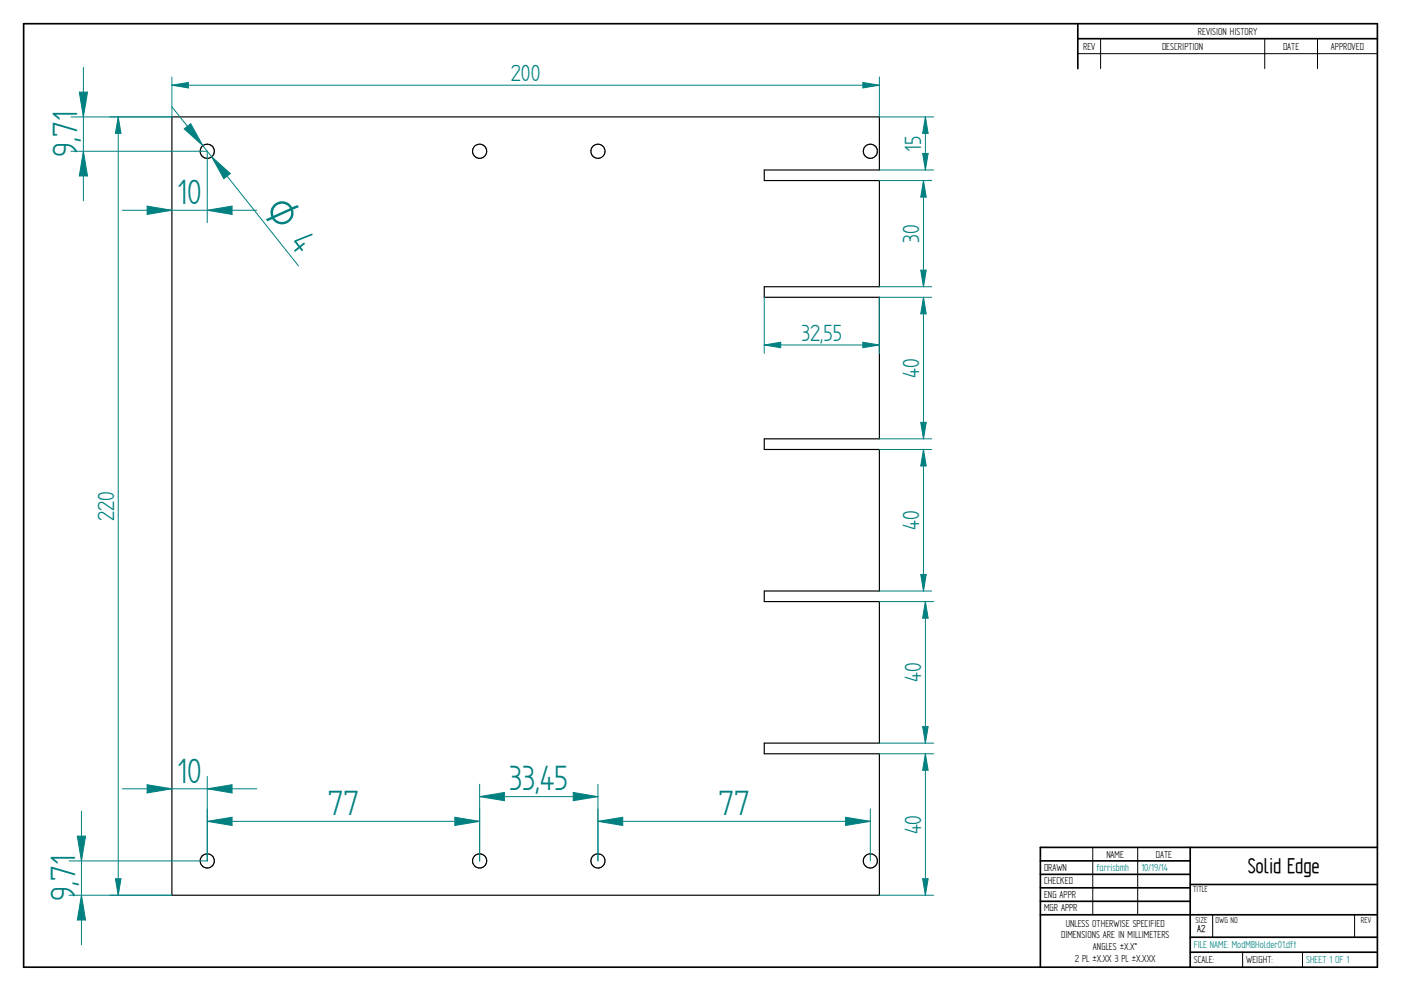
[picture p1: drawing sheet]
<svg xmlns="http://www.w3.org/2000/svg" width="594mm" height="420mm" viewBox="0 0 594 420" stroke-linecap="round" stroke-linejoin="round" font-family="sans-serif">
<g fill="none" stroke="#000" stroke-width=".71">
<path d="M10 10.1h574.1v400h-574.1zM457 10.1v19M457 16.4h127.1M504.7 359.3v50.8M584.1 359.3h-142.9v50.8M441.2 365h63.5M441.2 370.7h63.5M441.2 376.4h63.5M504.7 375h79.4M441.2 382.1h63.5M441.2 387.8h142.9M504.7 397.4h79.4"/>
<path d="M504.7 403.7h79.4"/>
</g>
<path d="M466.7 16.4v12.7M536.3 16.4v12.7M558.7 16.4v12.7M457 22.8h127.1M463.4 359.3v28.5M482.4 359.3v28.5M514.2 387.9v9.5M574.4 387.9v9.5M526.9 403.7v6.4M552.3 403.7v6.4" fill="none" stroke="#000" stroke-width=".42"/>
<g fill="none" stroke="#000" stroke-width=".49">
<path d="M72.9 49.6h300v22.5h-48.8v4.5h48.8v45h-48.8v4.4h48.8v60.1h-48.8v4.5h48.8v60h-48.8v4.5h48.8v60h-48.8v4.5h48.8v60h-300z"/>
<circle cx="87.9" cy="64.1" r="3"/>
<circle cx="203.4" cy="64.1" r="3"/>
<circle cx="253.5" cy="64.1" r="3"/>
<circle cx="369" cy="64.1" r="3"/>
<circle cx="87.9" cy="365" r="3"/>
<circle cx="203.4" cy="365" r="3"/>
<circle cx="253.6" cy="365" r="3"/>
<circle cx="369.1" cy="365" r="3"/>
</g>
<path d="M50.1 49.6l1.2 7h-2.4z" fill="none" stroke="#008080" stroke-width=".42"/>
<path d="M50.1 49.6l1.2 7h-2.4z" fill="#008080"/>
<path d="M48.9 372.6h2.4l-1.2 7z" fill="none" stroke="#008080" stroke-width=".42"/>
<path d="M48.9 372.6h2.4l-1.2 7z" fill="#008080"/>
<path d="M365.9 35l7 1.1-7 1.2zM46.6 49.6h26.3M50.1 49.6v330M46.6 379.6h26.3" fill="none" stroke="#008080" stroke-width=".42"/>
<path d="M365.9 35l7 1.1-7 1.2z" fill="#008080"/>
<path d="M72.9 36.1l7-1.1v2.3z" fill="none" stroke="#008080" stroke-width=".42"/>
<path d="M72.9 36.1l7-1.1v2.3z" fill="#008080"/>
<path d="M72.9 32.6v17M72.9 36.1h300M372.9 32.6v17M390.4 114.5h2.4l-1.2 7.1z" fill="none" stroke="#008080" stroke-width=".42"/>
<path d="M390.4 114.5h2.4l-1.2 7.1z" fill="#008080"/>
<path d="M391.6 76.6l1.2 7h-2.4z" fill="none" stroke="#008080" stroke-width=".42"/>
<path d="M391.6 76.6l1.2 7h-2.4z" fill="#008080"/>
<path d="M372.9 76.6h22.2M391.6 76.6v45M372.9 121.6h22.2M390.4 179.1h2.4l-1.2 7z" fill="none" stroke="#008080" stroke-width=".42"/>
<path d="M390.4 179.1h2.4l-1.2 7z" fill="#008080"/>
<path d="M391.6 126l1.2 7.1h-2.4z" fill="none" stroke="#008080" stroke-width=".42"/>
<path d="M391.6 126l1.2 7.1h-2.4z" fill="#008080"/>
<path d="M372.9 126h22.2M391.6 126v60.1M372.9 186.1h22.2M390.4 243.6h2.4l-1.2 7z" fill="none" stroke="#008080" stroke-width=".42"/>
<path d="M390.4 243.6h2.4l-1.2 7z" fill="#008080"/>
<path d="M391.6 190.6l1.2 7h-2.4z" fill="none" stroke="#008080" stroke-width=".42"/>
<path d="M391.6 190.6l1.2 7h-2.4z" fill="#008080"/>
<path d="M372.9 190.6h22.2M391.6 190.6v60M372.9 250.6h22.2M391.2 308.1h2.4l-1.2 7z" fill="none" stroke="#008080" stroke-width=".42"/>
<path d="M391.2 308.1h2.4l-1.2 7z" fill="#008080"/>
<path d="M392.4 255.1l1.2 7h-2.4z" fill="none" stroke="#008080" stroke-width=".42"/>
<path d="M392.4 255.1l1.2 7h-2.4z" fill="#008080"/>
<path d="M372.9 255.1h23M392.4 255.1v60M372.9 315.1h23M391.2 372.6h2.4l-1.2 7z" fill="none" stroke="#008080" stroke-width=".42"/>
<path d="M391.2 372.6h2.4l-1.2 7z" fill="#008080"/>
<path d="M392.4 319.6l1.2 7h-2.4z" fill="none" stroke="#008080" stroke-width=".42"/>
<path d="M392.4 319.6l1.2 7h-2.4z" fill="#008080"/>
<path d="M391.2 65.1h2.4l-1.2 7zM372.9 319.6h23M392.4 319.6v60M372.9 379.6h23" fill="none" stroke="#008080" stroke-width=".42"/>
<path d="M391.2 65.1h2.4l-1.2 7z" fill="#008080"/>
<path d="M392.4 49.6l1.2 7h-2.4z" fill="none" stroke="#008080" stroke-width=".42"/>
<path d="M392.4 49.6l1.2 7h-2.4z" fill="#008080"/>
<path d="M78.1 54.6l2.8-2.1 5.1 9.3zM372.9 49.6h23M392.4 49.6v22.5M372.9 72.1h23" fill="none" stroke="#008080" stroke-width=".42"/>
<path d="M78.1 54.6l2.8-2.1 5.1 9.3z" fill="#008080"/>
<path d="M89.8 66.5l7.9 7.1-2.8 2.2z" fill="none" stroke="#008080" stroke-width=".42"/>
<path d="M89.8 66.5l7.9 7.1-2.8 2.2z" fill="#008080"/>
<path d="M72.9 45.3l53.6 67.4M324.1 146.3l7-1.2v2.3z" fill="none" stroke="#008080" stroke-width=".42"/>
<path d="M324.1 146.3l7-1.2v2.3z" fill="#008080"/>
<path d="M365.9 145.1l7 1.2-7 1.1z" fill="none" stroke="#008080" stroke-width=".42"/>
<path d="M365.9 145.1l7 1.2-7 1.1z" fill="#008080"/>
<path d="M324.1 126v23.8M372.9 126v23.8M324.1 146.3h48.8M32.8 354.5h3.5l-1.8 10.5z" fill="none" stroke="#008080" stroke-width=".42"/>
<path d="M32.8 354.5h3.5l-1.8 10.5z" fill="#008080"/>
<path d="M34.5 379.6l1.8 10.5h-3.5z" fill="none" stroke="#008080" stroke-width=".42"/>
<path d="M34.5 379.6l1.8 10.5h-3.5z" fill="#008080"/>
<path d="M87.9 334.4l10.5-1.7v3.5zM34.5 344v56.6M29.3 365h58.6M29.3 379.6h43.6" fill="none" stroke="#008080" stroke-width=".42"/>
<path d="M87.9 334.4l10.5-1.7v3.5z" fill="#008080"/>
<path d="M62.4 332.7l10.5 1.7-10.5 1.8z" fill="none" stroke="#008080" stroke-width=".42"/>
<path d="M62.4 332.7l10.5 1.7-10.5 1.8z" fill="#008080"/>
<path d="M51.9 334.4h57M87.9 329.2v35.8M87.9 348.2l10.5-1.7v3.5z" fill="none" stroke="#008080" stroke-width=".42"/>
<path d="M87.9 348.2l10.5-1.7v3.5z" fill="#008080"/>
<path d="M192.9 346.5l10.5 1.7-10.5 1.8z" fill="none" stroke="#008080" stroke-width=".42"/>
<path d="M192.9 346.5l10.5 1.7-10.5 1.8z" fill="#008080"/>
<path d="M243.1 336l10.4 1.7-10.4 1.8zM87.9 343v22M87.9 348.2h115.5M203.4 343v22" fill="none" stroke="#008080" stroke-width=".42"/>
<path d="M243.1 336l10.4 1.7-10.4 1.8z" fill="#008080"/>
<path d="M203.4 337.7l10.5-1.7v3.5z" fill="none" stroke="#008080" stroke-width=".42"/>
<path d="M203.4 337.7l10.5-1.7v3.5z" fill="#008080"/>
<path d="M203.4 332.5v32.5M203.4 337.7h50.1M253.5 332.5v32.5M253.5 348.2l10.6-1.7v3.5z" fill="none" stroke="#008080" stroke-width=".42"/>
<path d="M253.5 348.2l10.6-1.7v3.5z" fill="#008080"/>
<path d="M358.6 346.5l10.4 1.7-10.4 1.8z" fill="none" stroke="#008080" stroke-width=".42"/>
<path d="M358.6 346.5l10.4 1.7-10.4 1.8z" fill="#008080"/>
<path d="M87.9 89.1l10.5-1.7v3.5zM253.5 343v22M253.5 348.2h115.5M369 343v22" fill="none" stroke="#008080" stroke-width=".42"/>
<path d="M87.9 89.1l10.5-1.7v3.5z" fill="#008080"/>
<path d="M62.4 87.4l10.5 1.7-10.5 1.8z" fill="none" stroke="#008080" stroke-width=".42"/>
<path d="M62.4 87.4l10.5 1.7-10.5 1.8z" fill="#008080"/>
<path d="M35.4 64.1l1.7 10.5h-3.5zM87.9 64.1v30.3M51.9 89.1h57" fill="none" stroke="#008080" stroke-width=".42"/>
<path d="M35.4 64.1l1.7 10.5h-3.5z" fill="#008080"/>
<path d="M33.6 39.1h3.5l-1.7 10.5z" fill="none" stroke="#008080" stroke-width=".42"/>
<path d="M33.6 39.1h3.5l-1.7 10.5z" fill="#008080"/>
<path d="M35.4 28.6v56.5M30.1 49.6h42.8M30.1 64.1h57.8" fill="none" stroke="#008080" stroke-width=".42"/>
<g font-size="16.9" fill="#008080">
<text x="32.7" y="66.5" transform="rotate(-90 32.7 66.5)">9,71</text>
<text x="75.1" y="86.5">10</text>
<text x="75.1" y="331.8">10</text>
<text x="215.9" y="335.1">33,45</text>
<text x="139" y="345.6">77</text>
<text x="304.6" y="345.6">77</text>
<text x="31.9" y="382" transform="rotate(-90 31.9 382)">9,71</text>
</g>
<text font-size="16.2" fill="#008080" x="111.2" y="89.3" transform="rotate(52 111.2 89.3)">O 4</text>
<g font-size="11.3" fill="#008080">
<text x="216.6" y="34.4">200</text>
<text x="390.6" y="64.2" transform="rotate(-90 390.6 64.2)">15</text>
<text x="389.8" y="103" transform="rotate(-90 389.8 103)">30</text>
<text x="339.9" y="144.5">32,55</text>
<text x="389.8" y="160.2" transform="rotate(-90 389.8 160.2)">40</text>
<text x="48.4" y="220.9" transform="rotate(-90 48.4 220.9)">220</text>
<text x="389.8" y="224.7" transform="rotate(-90 389.8 224.7)">40</text>
<text x="390.6" y="289.2" transform="rotate(-90 390.6 289.2)">40</text>
<text x="390.6" y="353.7" transform="rotate(-90 390.6 353.7)">40</text>
</g>
<text font-size="10.1" x="529.1" y="370.2">Solid Edge</text>
<g font-size="4.9">
<text x="507.9" y="14.7">REVISION HISTORY</text>
<text x="459.3" y="21">REV</text>
<text x="492.7" y="21">DESCRIPTION</text>
<text x="544.1" y="21">DATE</text>
<text x="564.4" y="21">APPROVED</text>
<text x="469.1" y="363.6">NAME</text>
<text x="490.1" y="363.6">DATE</text>
<text x="442.7" y="369.3">DRAWN</text>
<text x="442.7" y="375">CHECKED</text>
<text x="442.7" y="380.7">ENG APPR</text>
<text x="442.7" y="386.4">MGR APPR</text>
<text x="452" y="392.9">UNLESS OTHERWISE SPECIFIED</text>
<text x="450" y="397.9">DIMENSIONS ARE IN MILLIMETERS</text>
<text x="455.8" y="407.9">2 PL ±X.XX 3 PL ±X.XXX</text>
<text x="463.5" y="402.9">ANGLES ±X.X°</text>
<text x="506.2" y="408.3">SCALE:</text>
<text x="528.4" y="408.3">WEIGHT:</text>
</g>
<g font-size="4.9" fill="#008080">
<text x="464.9" y="369.4">farrisbmh</text>
<text x="484" y="369.4">10/19/14</text>
<text x="506.2" y="402.1">FILE NAME: ModMBHolder01.dft</text>
<text x="553.8" y="408.4">SHEET 1 OF 1</text>
</g>
<text font-size="4.8" x="507.7" y="395.3">A2</text>
<g font-size="4.1">
<text x="506" y="378.3">TITLE</text>
<text x="506.9" y="391.1">SIZE</text>
<text x="515.5" y="391.1">DWG NO</text>
<text x="577.1" y="391.1">REV</text>
</g>
</svg>
